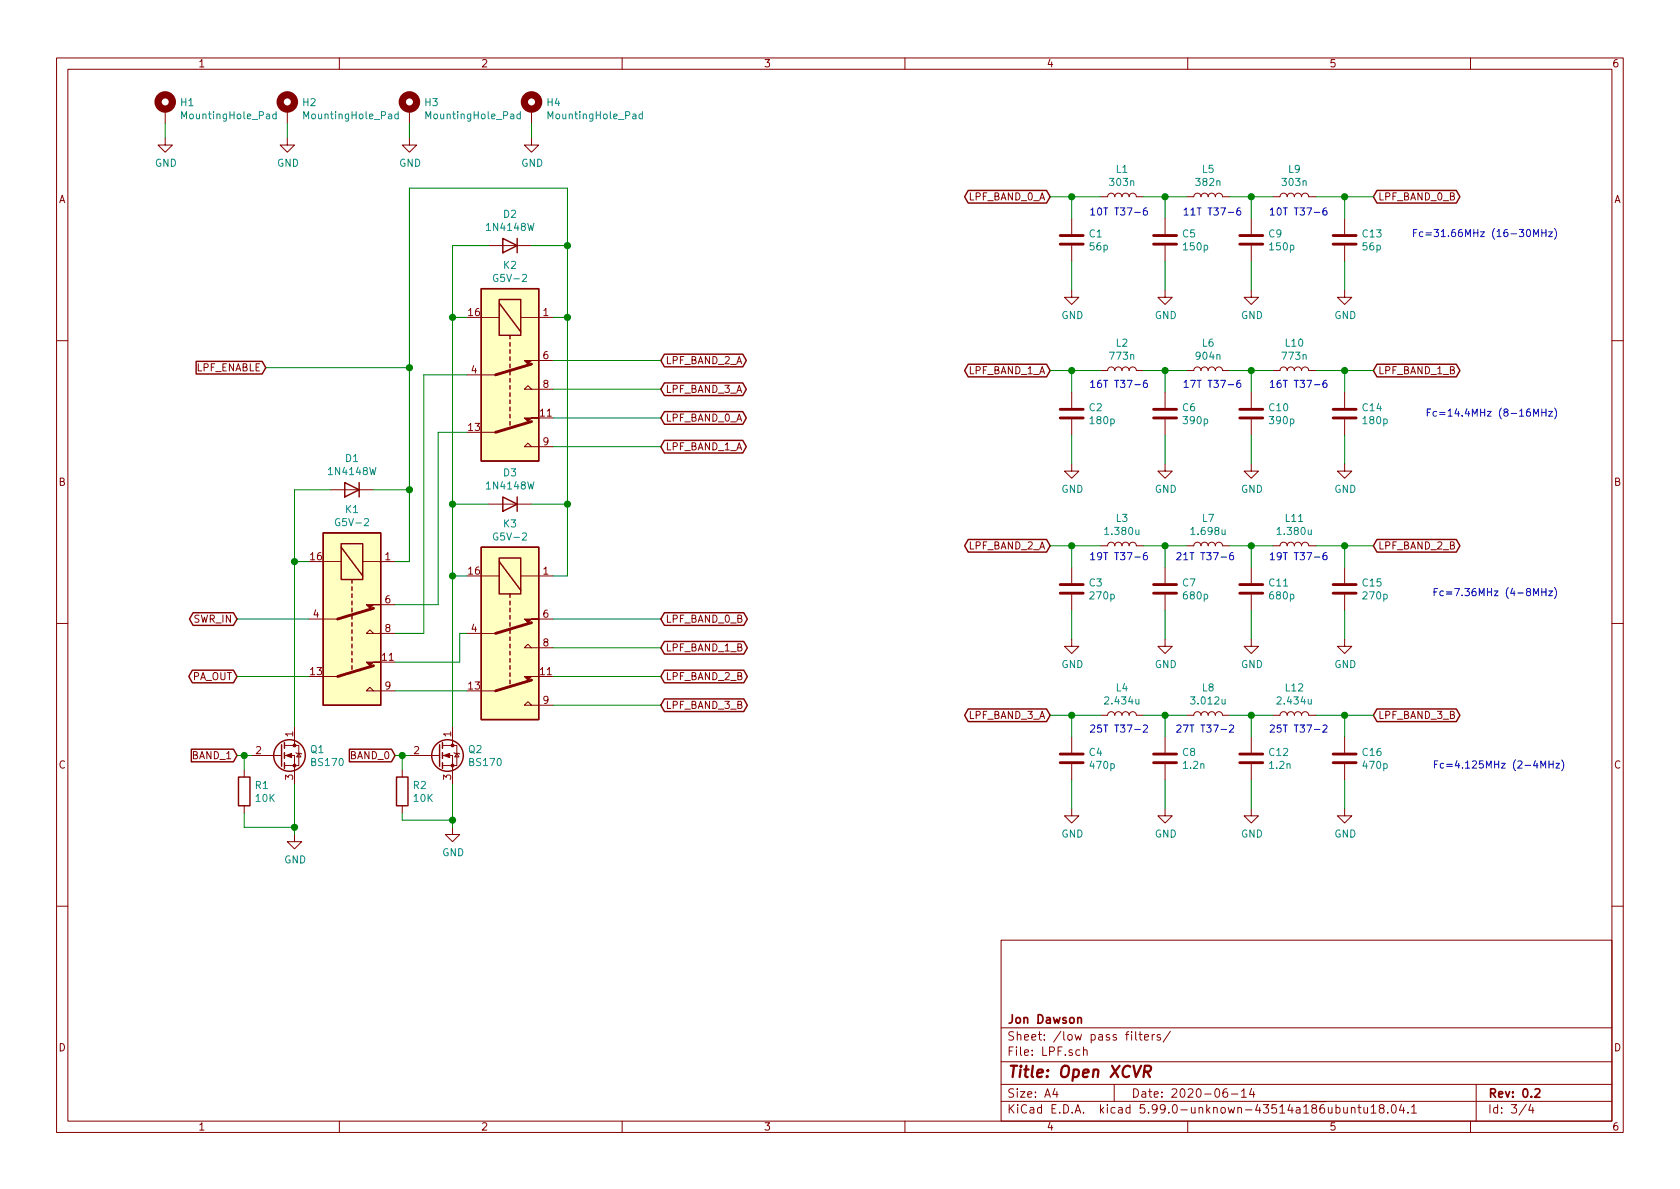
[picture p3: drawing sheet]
EESchema Schematic File Version 5
EELAYER 30 0
EELAYER END
$Descr A4 11693 8268
encoding utf-8
Sheet 3 4
Title "Open XCVR"
Date "2020-06-14"
Rev "0.2"
Comp "Jon Dawson"
Comment1 ""
Comment2 ""
Comment3 ""
Comment4 ""
Comment5 ""
Comment6 ""
Comment7 ""
Comment8 ""
Comment9 ""
$EndDescr
Connection ~ 1700 5250
Connection ~ 2050 3900
Connection ~ 2050 5750
Connection ~ 2800 5250
Connection ~ 2850 2550
Connection ~ 2850 3400
Connection ~ 3150 2200
Connection ~ 3150 3500
Connection ~ 3150 4000
Connection ~ 3150 5700
Connection ~ 3950 1700
Connection ~ 3950 2200
Connection ~ 3950 3500
Connection ~ 7460 1360
Connection ~ 7460 2570
Connection ~ 7460 3790
Connection ~ 7460 4970
Connection ~ 8110 1360
Connection ~ 8110 2570
Connection ~ 8110 3790
Connection ~ 8110 4970
Connection ~ 8710 1360
Connection ~ 8710 2570
Connection ~ 8710 3790
Connection ~ 8710 4970
Connection ~ 9360 1360
Connection ~ 9360 2570
Connection ~ 9360 3790
Connection ~ 9360 4970
Wire Wire Line
	1150 850  1150 950 
Wire Wire Line
	1650 4300 2150 4300
Wire Wire Line
	1650 4700 2150 4700
Wire Wire Line
	1650 5250 1700 5250
Wire Wire Line
	1700 5250 1700 5350
Wire Wire Line
	1700 5250 1750 5250
Wire Wire Line
	1700 5650 1700 5750
Wire Wire Line
	1700 5750 2050 5750
Wire Wire Line
	1850 2550 2850 2550
Wire Wire Line
	2000 850  2000 950 
Wire Wire Line
	2050 3400 2300 3400
Wire Wire Line
	2050 3900 2050 3400
Wire Wire Line
	2050 3900 2150 3900
Wire Wire Line
	2050 5050 2050 3900
Wire Wire Line
	2050 5450 2050 5750
Wire Wire Line
	2050 5750 2050 5800
Wire Wire Line
	2600 3400 2850 3400
Wire Wire Line
	2750 3900 2850 3900
Wire Wire Line
	2750 4400 2950 4400
Wire Wire Line
	2750 4600 3200 4600
Wire Wire Line
	2750 4800 3250 4800
Wire Wire Line
	2750 5250 2800 5250
Wire Wire Line
	2800 5250 2800 5350
Wire Wire Line
	2800 5250 2850 5250
Wire Wire Line
	2800 5650 2800 5700
Wire Wire Line
	2800 5700 3150 5700
Wire Wire Line
	2850 850  2850 950 
Wire Wire Line
	2850 1300 2850 2550
Wire Wire Line
	2850 2550 2850 3400
Wire Wire Line
	2850 3900 2850 3400
Wire Wire Line
	2950 2600 3250 2600
Wire Wire Line
	2950 4400 2950 2600
Wire Wire Line
	3050 3000 3050 4200
Wire Wire Line
	3050 4200 2750 4200
Wire Wire Line
	3150 1700 3400 1700
Wire Wire Line
	3150 2200 3150 1700
Wire Wire Line
	3150 2200 3150 3500
Wire Wire Line
	3150 2200 3250 2200
Wire Wire Line
	3150 3500 3150 4000
Wire Wire Line
	3150 3500 3400 3500
Wire Wire Line
	3150 4000 3250 4000
Wire Wire Line
	3150 5050 3150 4000
Wire Wire Line
	3150 5450 3150 5700
Wire Wire Line
	3150 5700 3150 5750
Wire Wire Line
	3200 4400 3250 4400
Wire Wire Line
	3200 4600 3200 4400
Wire Wire Line
	3250 3000 3050 3000
Wire Wire Line
	3700 850  3700 950 
Wire Wire Line
	3700 1700 3950 1700
Wire Wire Line
	3700 3500 3950 3500
Wire Wire Line
	3850 2200 3950 2200
Wire Wire Line
	3850 2500 4600 2500
Wire Wire Line
	3850 2700 4600 2700
Wire Wire Line
	3850 2900 4600 2900
Wire Wire Line
	3850 3100 4600 3100
Wire Wire Line
	3850 4000 3950 4000
Wire Wire Line
	3850 4300 4600 4300
Wire Wire Line
	3850 4500 4600 4500
Wire Wire Line
	3850 4700 4600 4700
Wire Wire Line
	3850 4900 4600 4900
Wire Wire Line
	3950 1300 2850 1300
Wire Wire Line
	3950 1300 3950 1700
Wire Wire Line
	3950 1700 3950 2200
Wire Wire Line
	3950 2200 3950 3500
Wire Wire Line
	3950 3500 3950 4000
Wire Wire Line
	7310 1360 7460 1360
Wire Wire Line
	7310 2570 7460 2570
Wire Wire Line
	7310 3790 7460 3790
Wire Wire Line
	7310 4970 7460 4970
Wire Wire Line
	7460 1360 7660 1360
Wire Wire Line
	7460 1510 7460 1360
Wire Wire Line
	7460 1810 7460 2010
Wire Wire Line
	7460 2570 7660 2570
Wire Wire Line
	7460 2720 7460 2570
Wire Wire Line
	7460 3020 7460 3220
Wire Wire Line
	7460 3790 7660 3790
Wire Wire Line
	7460 3940 7460 3790
Wire Wire Line
	7460 4240 7460 4440
Wire Wire Line
	7460 4970 7660 4970
Wire Wire Line
	7460 5120 7460 4970
Wire Wire Line
	7460 5420 7460 5620
Wire Wire Line
	7960 1360 8110 1360
Wire Wire Line
	7960 2570 8110 2570
Wire Wire Line
	7960 3790 8110 3790
Wire Wire Line
	7960 4970 8110 4970
Wire Wire Line
	8110 1360 8110 1510
Wire Wire Line
	8110 1360 8260 1360
Wire Wire Line
	8110 1810 8110 2010
Wire Wire Line
	8110 2570 8110 2720
Wire Wire Line
	8110 2570 8260 2570
Wire Wire Line
	8110 3020 8110 3220
Wire Wire Line
	8110 3790 8110 3940
Wire Wire Line
	8110 3790 8260 3790
Wire Wire Line
	8110 4240 8110 4440
Wire Wire Line
	8110 4970 8110 5120
Wire Wire Line
	8110 4970 8260 4970
Wire Wire Line
	8110 5420 8110 5620
Wire Wire Line
	8560 1360 8710 1360
Wire Wire Line
	8560 2570 8710 2570
Wire Wire Line
	8560 3790 8710 3790
Wire Wire Line
	8560 4970 8710 4970
Wire Wire Line
	8710 1360 8710 1510
Wire Wire Line
	8710 1360 8860 1360
Wire Wire Line
	8710 1810 8710 2010
Wire Wire Line
	8710 2570 8710 2720
Wire Wire Line
	8710 2570 8860 2570
Wire Wire Line
	8710 3020 8710 3220
Wire Wire Line
	8710 3790 8710 3940
Wire Wire Line
	8710 3790 8860 3790
Wire Wire Line
	8710 4240 8710 4440
Wire Wire Line
	8710 4970 8710 5120
Wire Wire Line
	8710 4970 8860 4970
Wire Wire Line
	8710 5420 8710 5620
Wire Wire Line
	9160 1360 9360 1360
Wire Wire Line
	9160 2570 9360 2570
Wire Wire Line
	9160 3790 9360 3790
Wire Wire Line
	9160 4970 9360 4970
Wire Wire Line
	9360 1360 9360 1510
Wire Wire Line
	9360 1360 9560 1360
Wire Wire Line
	9360 1810 9360 2010
Wire Wire Line
	9360 2570 9360 2720
Wire Wire Line
	9360 2570 9560 2570
Wire Wire Line
	9360 3020 9360 3220
Wire Wire Line
	9360 3790 9360 3940
Wire Wire Line
	9360 3790 9560 3790
Wire Wire Line
	9360 4240 9360 4440
Wire Wire Line
	9360 4970 9360 5120
Wire Wire Line
	9360 4970 9560 4970
Wire Wire Line
	9360 5420 9360 5620
Text Notes 8000 1500 2    50   ~ 0
10T T37-6
Text Notes 8000 2700 2    50   ~ 0
16T T37-6
Text Notes 8000 3900 2    50   ~ 0
19T T37-6
Text Notes 8000 5100 2    50   ~ 0
25T T37-2
Text Notes 8600 3900 2    50   ~ 0
21T T37-6
Text Notes 8600 5100 2    50   ~ 0
27T T37-2
Text Notes 8650 1500 2    50   ~ 0
11T T37-6
Text Notes 8650 2700 2    50   ~ 0
17T T37-6
Text Notes 9250 1500 2    50   ~ 0
10T T37-6
Text Notes 9250 2700 2    50   ~ 0
16T T37-6
Text Notes 9250 3900 2    50   ~ 0
19T T37-6
Text Notes 9250 5100 2    50   ~ 0
25T T37-2
Text Notes 10850 1650 2    50   ~ 0
Fc=31.66MHz (16-30MHz)
Text Notes 10850 2900 2    50   ~ 0
Fc=14.4MHz (8-16MHz)
Text Notes 10850 4150 2    50   ~ 0
Fc=7.36MHz (4-8MHz)
Text Notes 10900 5350 2    50   ~ 0
Fc=4.125MHz (2-4MHz)
Text GLabel 1650 4300 0    50   BiDi ~ 0
SWR_IN
Text GLabel 1650 4700 0    50   BiDi ~ 0
PA_OUT
Text GLabel 1650 5250 0    50   Input ~ 0
BAND_1
Text GLabel 1850 2550 0    50   Input ~ 0
LPF_ENABLE
Text GLabel 2750 5250 0    50   Input ~ 0
BAND_0
Text GLabel 4600 2500 2    50   BiDi ~ 0
LPF_BAND_2_A
Text GLabel 4600 2700 2    50   BiDi ~ 0
LPF_BAND_3_A
Text GLabel 4600 2900 2    50   BiDi ~ 0
LPF_BAND_0_A
Text GLabel 4600 3100 2    50   BiDi ~ 0
LPF_BAND_1_A
Text GLabel 4600 4300 2    50   BiDi ~ 0
LPF_BAND_0_B
Text GLabel 4600 4500 2    50   BiDi ~ 0
LPF_BAND_1_B
Text GLabel 4600 4700 2    50   BiDi ~ 0
LPF_BAND_2_B
Text GLabel 4600 4900 2    50   BiDi ~ 0
LPF_BAND_3_B
Text GLabel 7310 1360 0    50   BiDi ~ 0
LPF_BAND_0_A
Text GLabel 7310 2570 0    50   BiDi ~ 0
LPF_BAND_1_A
Text GLabel 7310 3790 0    50   BiDi ~ 0
LPF_BAND_2_A
Text GLabel 7310 4970 0    50   BiDi ~ 0
LPF_BAND_3_A
Text GLabel 9560 1360 2    50   BiDi ~ 0
LPF_BAND_0_B
Text GLabel 9560 2570 2    50   BiDi ~ 0
LPF_BAND_1_B
Text GLabel 9560 3790 2    50   BiDi ~ 0
LPF_BAND_2_B
Text GLabel 9560 4970 2    50   BiDi ~ 0
LPF_BAND_3_B
$Comp
L power:GND #PWR01
U 1 1
P 1150 950
F 0 "#PWR01" H 1150 700 50  0001 C CNN
F 1 "GND" H 1155 777 50  0000 C CNN
F 2 "" H 1150 950 50  0001 C CNN
F 3 "" H 1150 950 50  0001 C CNN
	1    1150 950 
	1    0    0    -1  
$EndComp
$Comp
L power:GND #PWR02
U 1 1
P 2000 950
F 0 "#PWR02" H 2000 700 50  0001 C CNN
F 1 "GND" H 2005 777 50  0000 C CNN
F 2 "" H 2000 950 50  0001 C CNN
F 3 "" H 2000 950 50  0001 C CNN
	1    2000 950 
	1    0    0    -1  
$EndComp
$Comp
L power:GND #PWR05
U 1 1
P 2050 5800
F 0 "#PWR05" H 2050 5550 50  0001 C CNN
F 1 "GND" H 2055 5627 50  0000 C CNN
F 2 "" H 2050 5800 50  0001 C CNN
F 3 "" H 2050 5800 50  0001 C CNN
	1    2050 5800
	1    0    0    -1  
$EndComp
$Comp
L power:GND #PWR03
U 1 1
P 2850 950
F 0 "#PWR03" H 2850 700 50  0001 C CNN
F 1 "GND" H 2855 777 50  0000 C CNN
F 2 "" H 2850 950 50  0001 C CNN
F 3 "" H 2850 950 50  0001 C CNN
	1    2850 950 
	1    0    0    -1  
$EndComp
$Comp
L power:GND #PWR06
U 1 1
P 3150 5750
F 0 "#PWR06" H 3150 5500 50  0001 C CNN
F 1 "GND" H 3155 5577 50  0000 C CNN
F 2 "" H 3150 5750 50  0001 C CNN
F 3 "" H 3150 5750 50  0001 C CNN
	1    3150 5750
	1    0    0    -1  
$EndComp
$Comp
L power:GND #PWR04
U 1 1
P 3700 950
F 0 "#PWR04" H 3700 700 50  0001 C CNN
F 1 "GND" H 3705 777 50  0000 C CNN
F 2 "" H 3700 950 50  0001 C CNN
F 3 "" H 3700 950 50  0001 C CNN
	1    3700 950 
	1    0    0    -1  
$EndComp
$Comp
L power:GND #PWR07
U 1 1
P 7460 2010
F 0 "#PWR07" H 7460 1760 50  0001 C CNN
F 1 "GND" H 7465 1837 50  0000 C CNN
F 2 "" H 7460 2010 50  0001 C CNN
F 3 "" H 7460 2010 50  0001 C CNN
	1    7460 2010
	1    0    0    -1  
$EndComp
$Comp
L power:GND #PWR08
U 1 1
P 7460 3220
F 0 "#PWR08" H 7460 2970 50  0001 C CNN
F 1 "GND" H 7465 3047 50  0000 C CNN
F 2 "" H 7460 3220 50  0001 C CNN
F 3 "" H 7460 3220 50  0001 C CNN
	1    7460 3220
	1    0    0    -1  
$EndComp
$Comp
L power:GND #PWR09
U 1 1
P 7460 4440
F 0 "#PWR09" H 7460 4190 50  0001 C CNN
F 1 "GND" H 7465 4267 50  0000 C CNN
F 2 "" H 7460 4440 50  0001 C CNN
F 3 "" H 7460 4440 50  0001 C CNN
	1    7460 4440
	1    0    0    -1  
$EndComp
$Comp
L power:GND #PWR010
U 1 1
P 7460 5620
F 0 "#PWR010" H 7460 5370 50  0001 C CNN
F 1 "GND" H 7465 5447 50  0000 C CNN
F 2 "" H 7460 5620 50  0001 C CNN
F 3 "" H 7460 5620 50  0001 C CNN
	1    7460 5620
	1    0    0    -1  
$EndComp
$Comp
L power:GND #PWR011
U 1 1
P 8110 2010
F 0 "#PWR011" H 8110 1760 50  0001 C CNN
F 1 "GND" H 8115 1837 50  0000 C CNN
F 2 "" H 8110 2010 50  0001 C CNN
F 3 "" H 8110 2010 50  0001 C CNN
	1    8110 2010
	1    0    0    -1  
$EndComp
$Comp
L power:GND #PWR012
U 1 1
P 8110 3220
F 0 "#PWR012" H 8110 2970 50  0001 C CNN
F 1 "GND" H 8115 3047 50  0000 C CNN
F 2 "" H 8110 3220 50  0001 C CNN
F 3 "" H 8110 3220 50  0001 C CNN
	1    8110 3220
	1    0    0    -1  
$EndComp
$Comp
L power:GND #PWR013
U 1 1
P 8110 4440
F 0 "#PWR013" H 8110 4190 50  0001 C CNN
F 1 "GND" H 8115 4267 50  0000 C CNN
F 2 "" H 8110 4440 50  0001 C CNN
F 3 "" H 8110 4440 50  0001 C CNN
	1    8110 4440
	1    0    0    -1  
$EndComp
$Comp
L power:GND #PWR014
U 1 1
P 8110 5620
F 0 "#PWR014" H 8110 5370 50  0001 C CNN
F 1 "GND" H 8115 5447 50  0000 C CNN
F 2 "" H 8110 5620 50  0001 C CNN
F 3 "" H 8110 5620 50  0001 C CNN
	1    8110 5620
	1    0    0    -1  
$EndComp
$Comp
L power:GND #PWR015
U 1 1
P 8710 2010
F 0 "#PWR015" H 8710 1760 50  0001 C CNN
F 1 "GND" H 8715 1837 50  0000 C CNN
F 2 "" H 8710 2010 50  0001 C CNN
F 3 "" H 8710 2010 50  0001 C CNN
	1    8710 2010
	1    0    0    -1  
$EndComp
$Comp
L power:GND #PWR016
U 1 1
P 8710 3220
F 0 "#PWR016" H 8710 2970 50  0001 C CNN
F 1 "GND" H 8715 3047 50  0000 C CNN
F 2 "" H 8710 3220 50  0001 C CNN
F 3 "" H 8710 3220 50  0001 C CNN
	1    8710 3220
	1    0    0    -1  
$EndComp
$Comp
L power:GND #PWR017
U 1 1
P 8710 4440
F 0 "#PWR017" H 8710 4190 50  0001 C CNN
F 1 "GND" H 8715 4267 50  0000 C CNN
F 2 "" H 8710 4440 50  0001 C CNN
F 3 "" H 8710 4440 50  0001 C CNN
	1    8710 4440
	1    0    0    -1  
$EndComp
$Comp
L power:GND #PWR018
U 1 1
P 8710 5620
F 0 "#PWR018" H 8710 5370 50  0001 C CNN
F 1 "GND" H 8715 5447 50  0000 C CNN
F 2 "" H 8710 5620 50  0001 C CNN
F 3 "" H 8710 5620 50  0001 C CNN
	1    8710 5620
	1    0    0    -1  
$EndComp
$Comp
L power:GND #PWR019
U 1 1
P 9360 2010
F 0 "#PWR019" H 9360 1760 50  0001 C CNN
F 1 "GND" H 9365 1837 50  0000 C CNN
F 2 "" H 9360 2010 50  0001 C CNN
F 3 "" H 9360 2010 50  0001 C CNN
	1    9360 2010
	1    0    0    -1  
$EndComp
$Comp
L power:GND #PWR020
U 1 1
P 9360 3220
F 0 "#PWR020" H 9360 2970 50  0001 C CNN
F 1 "GND" H 9365 3047 50  0000 C CNN
F 2 "" H 9360 3220 50  0001 C CNN
F 3 "" H 9360 3220 50  0001 C CNN
	1    9360 3220
	1    0    0    -1  
$EndComp
$Comp
L power:GND #PWR021
U 1 1
P 9360 4440
F 0 "#PWR021" H 9360 4190 50  0001 C CNN
F 1 "GND" H 9365 4267 50  0000 C CNN
F 2 "" H 9360 4440 50  0001 C CNN
F 3 "" H 9360 4440 50  0001 C CNN
	1    9360 4440
	1    0    0    -1  
$EndComp
$Comp
L power:GND #PWR022
U 1 1
P 9360 5620
F 0 "#PWR022" H 9360 5370 50  0001 C CNN
F 1 "GND" H 9365 5447 50  0000 C CNN
F 2 "" H 9360 5620 50  0001 C CNN
F 3 "" H 9360 5620 50  0001 C CNN
	1    9360 5620
	1    0    0    -1  
$EndComp
$Comp
L Device:L L1
U 1 1
P 7810 1360
F 0 "L1" V 7999 1360 50  0000 C CNN
F 1 "303n" V 7908 1360 50  0000 C CNN
F 2 "openxcvr:FT37-INDUCTOR" H 7810 1360 50  0001 C CNN
F 3 "~" H 7810 1360 50  0001 C CNN
	1    7810 1360
	0    -1   -1   0   
$EndComp
$Comp
L Device:L L2
U 1 1
P 7810 2570
F 0 "L2" V 7999 2570 50  0000 C CNN
F 1 "773n" V 7908 2570 50  0000 C CNN
F 2 "openxcvr:FT37-INDUCTOR" H 7810 2570 50  0001 C CNN
F 3 "~" H 7810 2570 50  0001 C CNN
	1    7810 2570
	0    -1   -1   0   
$EndComp
$Comp
L Device:L L3
U 1 1
P 7810 3790
F 0 "L3" V 7999 3790 50  0000 C CNN
F 1 "1.380u" V 7908 3790 50  0000 C CNN
F 2 "openxcvr:FT37-INDUCTOR" H 7810 3790 50  0001 C CNN
F 3 "~" H 7810 3790 50  0001 C CNN
	1    7810 3790
	0    -1   -1   0   
$EndComp
$Comp
L Device:L L4
U 1 1
P 7810 4970
F 0 "L4" V 7999 4970 50  0000 C CNN
F 1 "2.434u" V 7908 4970 50  0000 C CNN
F 2 "openxcvr:FT37-INDUCTOR" H 7810 4970 50  0001 C CNN
F 3 "~" H 7810 4970 50  0001 C CNN
	1    7810 4970
	0    -1   -1   0   
$EndComp
$Comp
L Device:L L5
U 1 1
P 8410 1360
F 0 "L5" V 8599 1360 50  0000 C CNN
F 1 "382n" V 8508 1360 50  0000 C CNN
F 2 "openxcvr:FT37-INDUCTOR" H 8410 1360 50  0001 C CNN
F 3 "~" H 8410 1360 50  0001 C CNN
	1    8410 1360
	0    -1   -1   0   
$EndComp
$Comp
L Device:L L6
U 1 1
P 8410 2570
F 0 "L6" V 8599 2570 50  0000 C CNN
F 1 "904n" V 8508 2570 50  0000 C CNN
F 2 "openxcvr:FT37-INDUCTOR" H 8410 2570 50  0001 C CNN
F 3 "~" H 8410 2570 50  0001 C CNN
	1    8410 2570
	0    -1   -1   0   
$EndComp
$Comp
L Device:L L7
U 1 1
P 8410 3790
F 0 "L7" V 8599 3790 50  0000 C CNN
F 1 "1.698u" V 8508 3790 50  0000 C CNN
F 2 "openxcvr:FT37-INDUCTOR" H 8410 3790 50  0001 C CNN
F 3 "~" H 8410 3790 50  0001 C CNN
	1    8410 3790
	0    -1   -1   0   
$EndComp
$Comp
L Device:L L8
U 1 1
P 8410 4970
F 0 "L8" V 8599 4970 50  0000 C CNN
F 1 "3.012u" V 8508 4970 50  0000 C CNN
F 2 "openxcvr:FT37-INDUCTOR" H 8410 4970 50  0001 C CNN
F 3 "~" H 8410 4970 50  0001 C CNN
	1    8410 4970
	0    -1   -1   0   
$EndComp
$Comp
L Device:L L9
U 1 1
P 9010 1360
F 0 "L9" V 9199 1360 50  0000 C CNN
F 1 "303n" V 9108 1360 50  0000 C CNN
F 2 "openxcvr:FT37-INDUCTOR" H 9010 1360 50  0001 C CNN
F 3 "~" H 9010 1360 50  0001 C CNN
	1    9010 1360
	0    -1   -1   0   
$EndComp
$Comp
L Device:L L10
U 1 1
P 9010 2570
F 0 "L10" V 9199 2570 50  0000 C CNN
F 1 "773n" V 9108 2570 50  0000 C CNN
F 2 "openxcvr:FT37-INDUCTOR" H 9010 2570 50  0001 C CNN
F 3 "~" H 9010 2570 50  0001 C CNN
	1    9010 2570
	0    -1   -1   0   
$EndComp
$Comp
L Device:L L11
U 1 1
P 9010 3790
F 0 "L11" V 9199 3790 50  0000 C CNN
F 1 "1.380u" V 9108 3790 50  0000 C CNN
F 2 "openxcvr:FT37-INDUCTOR" H 9010 3790 50  0001 C CNN
F 3 "~" H 9010 3790 50  0001 C CNN
	1    9010 3790
	0    -1   -1   0   
$EndComp
$Comp
L Device:L L12
U 1 1
P 9010 4970
F 0 "L12" V 9199 4970 50  0000 C CNN
F 1 "2.434u" V 9108 4970 50  0000 C CNN
F 2 "openxcvr:FT37-INDUCTOR" H 9010 4970 50  0001 C CNN
F 3 "~" H 9010 4970 50  0001 C CNN
	1    9010 4970
	0    -1   -1   0   
$EndComp
$Comp
L Device:R R1
U 1 1
P 1700 5500
F 0 "R1" H 1770 5545 50  0000 L CNN
F 1 "10K" H 1770 5455 50  0000 L CNN
F 2 "Resistor_SMD:R_0805_2012Metric" V 1630 5500 50  0001 C CNN
F 3 "~" H 1700 5500 50  0001 C CNN
	1    1700 5500
	1    0    0    -1  
$EndComp
$Comp
L Device:R R2
U 1 1
P 2800 5500
F 0 "R2" H 2870 5545 50  0000 L CNN
F 1 "10K" H 2870 5455 50  0000 L CNN
F 2 "Resistor_SMD:R_0805_2012Metric" V 2730 5500 50  0001 C CNN
F 3 "~" H 2800 5500 50  0001 C CNN
	1    2800 5500
	1    0    0    -1  
$EndComp
$Comp
L Mechanical:MountingHole_Pad H1
U 1 1
P 1150 750
F 0 "H1" H 1250 799 50  0000 L CNN
F 1 "MountingHole_Pad" H 1250 708 50  0000 L CNN
F 2 "MountingHole:MountingHole_3.2mm_M3_Pad" H 1150 750 50  0001 C CNN
F 3 "~" H 1150 750 50  0001 C CNN
	1    1150 750 
	1    0    0    -1  
$EndComp
$Comp
L Mechanical:MountingHole_Pad H2
U 1 1
P 2000 750
F 0 "H2" H 2100 799 50  0000 L CNN
F 1 "MountingHole_Pad" H 2100 708 50  0000 L CNN
F 2 "MountingHole:MountingHole_3.2mm_M3_Pad" H 2000 750 50  0001 C CNN
F 3 "~" H 2000 750 50  0001 C CNN
	1    2000 750 
	1    0    0    -1  
$EndComp
$Comp
L Mechanical:MountingHole_Pad H3
U 1 1
P 2850 750
F 0 "H3" H 2950 799 50  0000 L CNN
F 1 "MountingHole_Pad" H 2950 708 50  0000 L CNN
F 2 "MountingHole:MountingHole_3.2mm_M3_Pad" H 2850 750 50  0001 C CNN
F 3 "~" H 2850 750 50  0001 C CNN
	1    2850 750 
	1    0    0    -1  
$EndComp
$Comp
L Mechanical:MountingHole_Pad H4
U 1 1
P 3700 750
F 0 "H4" H 3800 799 50  0000 L CNN
F 1 "MountingHole_Pad" H 3800 708 50  0000 L CNN
F 2 "MountingHole:MountingHole_3.2mm_M3_Pad" H 3700 750 50  0001 C CNN
F 3 "~" H 3700 750 50  0001 C CNN
	1    3700 750 
	1    0    0    -1  
$EndComp
$Comp
L Diode:1N4148W D1
U 1 1
P 2450 3400
F 0 "D1" H 2450 3184 50  0000 C CNN
F 1 "1N4148W" H 2450 3275 50  0000 C CNN
F 2 "Diode_SMD:D_SOD-123" H 2450 3225 50  0001 C CNN
F 3 "https://www.vishay.com/docs/85748/1n4148w.pdf" H 2450 3400 50  0001 C CNN
	1    2450 3400
	-1   0    0    1   
$EndComp
$Comp
L Diode:1N4148W D2
U 1 1
P 3550 1700
F 0 "D2" H 3550 1484 50  0000 C CNN
F 1 "1N4148W" H 3550 1575 50  0000 C CNN
F 2 "Diode_SMD:D_SOD-123" H 3550 1525 50  0001 C CNN
F 3 "https://www.vishay.com/docs/85748/1n4148w.pdf" H 3550 1700 50  0001 C CNN
	1    3550 1700
	-1   0    0    1   
$EndComp
$Comp
L Diode:1N4148W D3
U 1 1
P 3550 3500
F 0 "D3" H 3550 3284 50  0000 C CNN
F 1 "1N4148W" H 3550 3375 50  0000 C CNN
F 2 "Diode_SMD:D_SOD-123" H 3550 3325 50  0001 C CNN
F 3 "https://www.vishay.com/docs/85748/1n4148w.pdf" H 3550 3500 50  0001 C CNN
	1    3550 3500
	-1   0    0    1   
$EndComp
$Comp
L Device:C C1
U 1 1
P 7460 1660
F 0 "C1" H 7575 1705 50  0000 L CNN
F 1 "56p" H 7575 1615 50  0000 L CNN
F 2 "Capacitor_SMD:C_0805_2012Metric" H 7498 1510 50  0001 C CNN
F 3 "~" H 7460 1660 50  0001 C CNN
	1    7460 1660
	1    0    0    -1  
$EndComp
$Comp
L Device:C C2
U 1 1
P 7460 2870
F 0 "C2" H 7575 2915 50  0000 L CNN
F 1 "180p" H 7575 2825 50  0000 L CNN
F 2 "Capacitor_SMD:C_0805_2012Metric" H 7498 2720 50  0001 C CNN
F 3 "~" H 7460 2870 50  0001 C CNN
	1    7460 2870
	1    0    0    -1  
$EndComp
$Comp
L Device:C C3
U 1 1
P 7460 4090
F 0 "C3" H 7575 4135 50  0000 L CNN
F 1 "270p" H 7575 4045 50  0000 L CNN
F 2 "Capacitor_SMD:C_0805_2012Metric" H 7498 3940 50  0001 C CNN
F 3 "~" H 7460 4090 50  0001 C CNN
	1    7460 4090
	1    0    0    -1  
$EndComp
$Comp
L Device:C C4
U 1 1
P 7460 5270
F 0 "C4" H 7575 5315 50  0000 L CNN
F 1 "470p" H 7575 5225 50  0000 L CNN
F 2 "Capacitor_SMD:C_0805_2012Metric" H 7498 5120 50  0001 C CNN
F 3 "~" H 7460 5270 50  0001 C CNN
	1    7460 5270
	1    0    0    -1  
$EndComp
$Comp
L Device:C C5
U 1 1
P 8110 1660
F 0 "C5" H 8225 1705 50  0000 L CNN
F 1 "150p" H 8225 1615 50  0000 L CNN
F 2 "Capacitor_SMD:C_0805_2012Metric" H 8148 1510 50  0001 C CNN
F 3 "~" H 8110 1660 50  0001 C CNN
	1    8110 1660
	1    0    0    -1  
$EndComp
$Comp
L Device:C C6
U 1 1
P 8110 2870
F 0 "C6" H 8225 2915 50  0000 L CNN
F 1 "390p" H 8225 2825 50  0000 L CNN
F 2 "Capacitor_SMD:C_0805_2012Metric" H 8148 2720 50  0001 C CNN
F 3 "~" H 8110 2870 50  0001 C CNN
	1    8110 2870
	1    0    0    -1  
$EndComp
$Comp
L Device:C C7
U 1 1
P 8110 4090
F 0 "C7" H 8225 4135 50  0000 L CNN
F 1 "680p" H 8225 4045 50  0000 L CNN
F 2 "Capacitor_SMD:C_0805_2012Metric" H 8148 3940 50  0001 C CNN
F 3 "~" H 8110 4090 50  0001 C CNN
	1    8110 4090
	1    0    0    -1  
$EndComp
$Comp
L Device:C C8
U 1 1
P 8110 5270
F 0 "C8" H 8225 5315 50  0000 L CNN
F 1 "1.2n" H 8225 5225 50  0000 L CNN
F 2 "Capacitor_SMD:C_0805_2012Metric" H 8148 5120 50  0001 C CNN
F 3 "~" H 8110 5270 50  0001 C CNN
	1    8110 5270
	1    0    0    -1  
$EndComp
$Comp
L Device:C C9
U 1 1
P 8710 1660
F 0 "C9" H 8825 1705 50  0000 L CNN
F 1 "150p" H 8825 1615 50  0000 L CNN
F 2 "Capacitor_SMD:C_0805_2012Metric" H 8748 1510 50  0001 C CNN
F 3 "~" H 8710 1660 50  0001 C CNN
	1    8710 1660
	1    0    0    -1  
$EndComp
$Comp
L Device:C C10
U 1 1
P 8710 2870
F 0 "C10" H 8825 2915 50  0000 L CNN
F 1 "390p" H 8825 2825 50  0000 L CNN
F 2 "Capacitor_SMD:C_0805_2012Metric" H 8748 2720 50  0001 C CNN
F 3 "~" H 8710 2870 50  0001 C CNN
	1    8710 2870
	1    0    0    -1  
$EndComp
$Comp
L Device:C C11
U 1 1
P 8710 4090
F 0 "C11" H 8825 4135 50  0000 L CNN
F 1 "680p" H 8825 4045 50  0000 L CNN
F 2 "Capacitor_SMD:C_0805_2012Metric" H 8748 3940 50  0001 C CNN
F 3 "~" H 8710 4090 50  0001 C CNN
	1    8710 4090
	1    0    0    -1  
$EndComp
$Comp
L Device:C C12
U 1 1
P 8710 5270
F 0 "C12" H 8825 5315 50  0000 L CNN
F 1 "1.2n" H 8825 5225 50  0000 L CNN
F 2 "Capacitor_SMD:C_0805_2012Metric" H 8748 5120 50  0001 C CNN
F 3 "~" H 8710 5270 50  0001 C CNN
	1    8710 5270
	1    0    0    -1  
$EndComp
$Comp
L Device:C C13
U 1 1
P 9360 1660
F 0 "C13" H 9475 1705 50  0000 L CNN
F 1 "56p" H 9475 1615 50  0000 L CNN
F 2 "Capacitor_SMD:C_0805_2012Metric" H 9398 1510 50  0001 C CNN
F 3 "~" H 9360 1660 50  0001 C CNN
	1    9360 1660
	1    0    0    -1  
$EndComp
$Comp
L Device:C C14
U 1 1
P 9360 2870
F 0 "C14" H 9475 2915 50  0000 L CNN
F 1 "180p" H 9475 2825 50  0000 L CNN
F 2 "Capacitor_SMD:C_0805_2012Metric" H 9398 2720 50  0001 C CNN
F 3 "~" H 9360 2870 50  0001 C CNN
	1    9360 2870
	1    0    0    -1  
$EndComp
$Comp
L Device:C C15
U 1 1
P 9360 4090
F 0 "C15" H 9475 4135 50  0000 L CNN
F 1 "270p" H 9475 4045 50  0000 L CNN
F 2 "Capacitor_SMD:C_0805_2012Metric" H 9398 3940 50  0001 C CNN
F 3 "~" H 9360 4090 50  0001 C CNN
	1    9360 4090
	1    0    0    -1  
$EndComp
$Comp
L Device:C C16
U 1 1
P 9360 5270
F 0 "C16" H 9475 5315 50  0000 L CNN
F 1 "470p" H 9475 5225 50  0000 L CNN
F 2 "Capacitor_SMD:C_0805_2012Metric" H 9398 5120 50  0001 C CNN
F 3 "~" H 9360 5270 50  0001 C CNN
	1    9360 5270
	1    0    0    -1  
$EndComp
$Comp
L Transistor_FET:BS170 Q1
U 1 1
P 1950 5250
F 0 "Q1" H 2155 5295 50  0000 L CNN
F 1 "BS170" H 2155 5205 50  0000 L CNN
F 2 "Package_TO_SOT_THT:TO-92_Inline" H 2150 5175 50  0001 L CIN
F 3 "http://www.fairchildsemi.com/ds/BS/BS170.pdf" H 1950 5250 50  0001 L CNN
	1    1950 5250
	1    0    0    -1  
$EndComp
$Comp
L Transistor_FET:BS170 Q2
U 1 1
P 3050 5250
F 0 "Q2" H 3255 5295 50  0000 L CNN
F 1 "BS170" H 3255 5205 50  0000 L CNN
F 2 "Package_TO_SOT_THT:TO-92_Inline" H 3250 5175 50  0001 L CIN
F 3 "http://www.fairchildsemi.com/ds/BS/BS170.pdf" H 3050 5250 50  0001 L CNN
	1    3050 5250
	1    0    0    -1  
$EndComp
$Comp
L Relay:G5V-2 K1
U 1 1
P 2450 4300
F 0 "K1" V 1684 4300 50  0000 C CNN
F 1 "G5V-2" V 1775 4300 50  0000 C CNN
F 2 "Relay_THT:Relay_DPDT_Omron_G5V-2" H 3100 4250 50  0001 L CNN
F 3 "http://omronfs.omron.com/en_US/ecb/products/pdf/en-g5v_2.pdf" H 2450 4300 50  0001 C CNN
	1    2450 4300
	0    1    1    0   
$EndComp
$Comp
L Relay:G5V-2 K2
U 1 1
P 3550 2600
F 0 "K2" V 2784 2600 50  0000 C CNN
F 1 "G5V-2" V 2875 2600 50  0000 C CNN
F 2 "Relay_THT:Relay_DPDT_Omron_G5V-2" H 4200 2550 50  0001 L CNN
F 3 "http://omronfs.omron.com/en_US/ecb/products/pdf/en-g5v_2.pdf" H 3550 2600 50  0001 C CNN
	1    3550 2600
	0    1    1    0   
$EndComp
$Comp
L Relay:G5V-2 K3
U 1 1
P 3550 4400
F 0 "K3" V 2784 4400 50  0000 C CNN
F 1 "G5V-2" V 2875 4400 50  0000 C CNN
F 2 "Relay_THT:Relay_DPDT_Omron_G5V-2" H 4200 4350 50  0001 L CNN
F 3 "http://omronfs.omron.com/en_US/ecb/products/pdf/en-g5v_2.pdf" H 3550 4400 50  0001 C CNN
	1    3550 4400
	0    1    1    0   
$EndComp
$EndSCHEMATC
